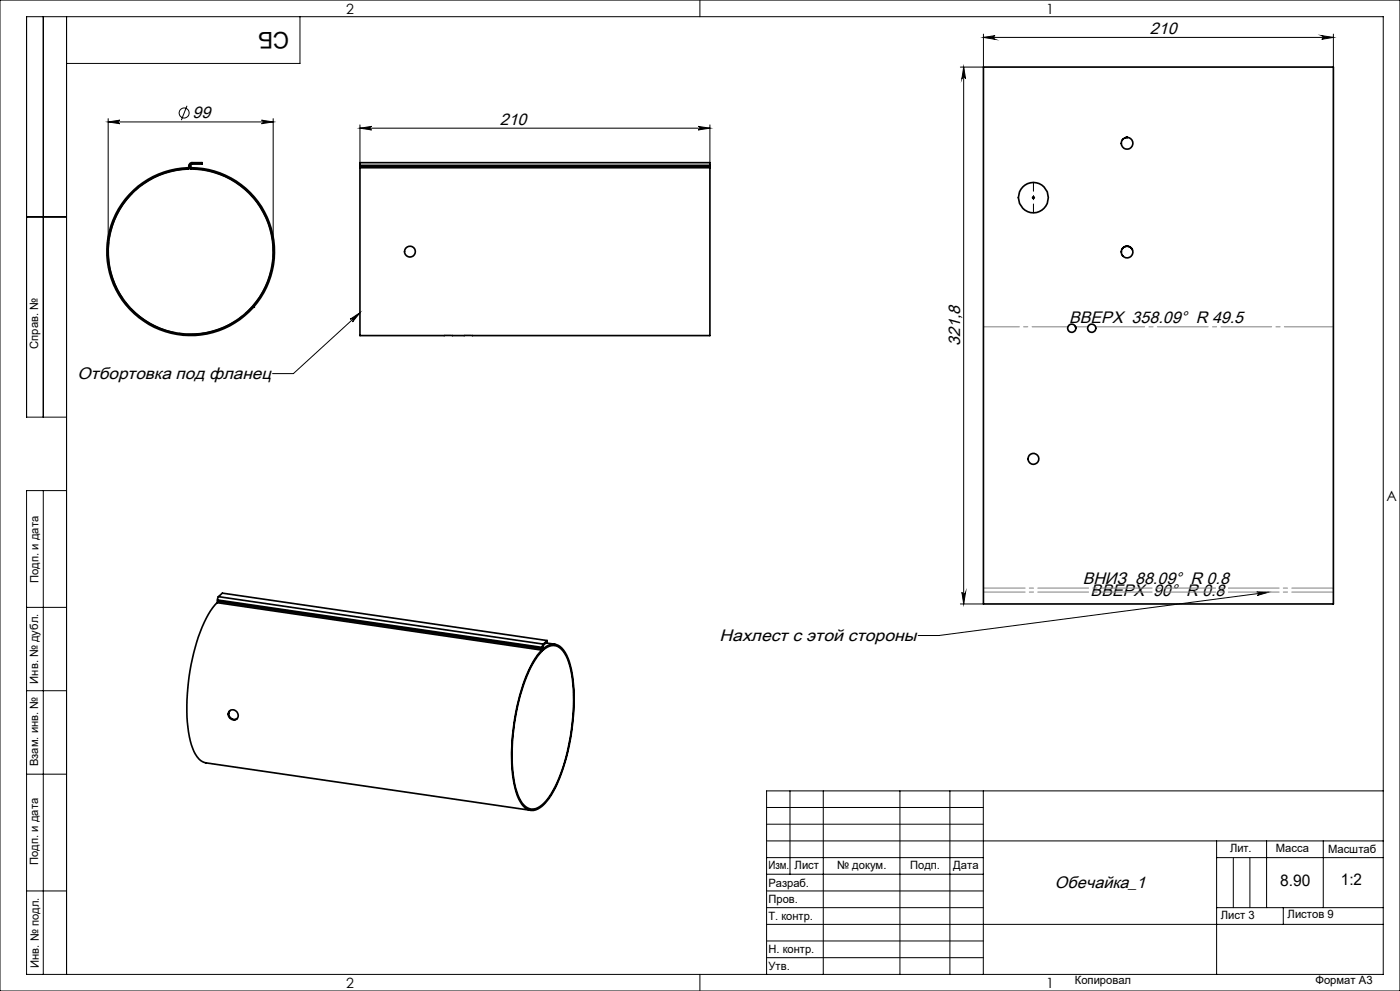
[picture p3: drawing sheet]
<svg xmlns="http://www.w3.org/2000/svg" width="420mm" height="297mm" viewBox="0 0 420 297" stroke-linecap="round" stroke-linejoin="round" font-family="sans-serif">
<g fill="none" stroke="#000" stroke-width=".3">
<path d="M0 0h420v297h-420zM13 5v120M20 5v287M90 5v14h-70M210 0v5M295 11.2l3.5-.5a.55 .55 0 0 0-.5 .5 .55 .55 0 0 0 .5 .6zM295 10.2v9.9M295 11.2h105M396.5 10.7l3.5 .5-3.5 .6a.55 .55 0 0 0 .5-.6 .55 .55 0 0 0-.5-.5zM400 10.2v9.9M32.5 35.6v39.8M32.5 36.5h49.5"/>
<path d="M32.5 36.5l3.4-.5a.53 .53 0 0 0-.5 .5 .53 .53 0 0 0 .5 .6zM56.1 31.7l-1.7 4.3M78.5 36l3.5 .5-3.5 .6a.53 .53 0 0 0 .5-.6 .53 .53 0 0 0-.5-.5zM82 35.6v39.8M108 38.4l3.5-.5a.53 .53 0 0 0-.5 .5 .53 .53 0 0 0 .5 .5zM108 37.4v11.4M108 38.4h105M209.5 37.9l3.5 .5-3.5 .5a.53 .53 0 0 0 .5-.5 .53 .53 0 0 0-.5-.5zM213 37.4v11.4M288.1 20.1h6.9M289.1 20.1l.6 3.5a.55 .55 0 0 0-.6-.5 .55 .55 0 0 0-.5 .5zM289.1 20.1v160.9"/>
<path d="M309.5 59.2h1M309.7 58.9l.7 .7M310 58.7v1M310.4 58.9l-.7 .7M8 65h12M105.1 95.7l2.9-2-2.2 2.8a.54 .54 0 0 0 0-.8 .54 .54 0 0 0-.7 0zM108 93.7l-20 18.3h-6.2M20 125h-12v-120h407v287h-407v-145h12M13 147v145M288.6 177.5a.55 .55 0 0 0 .5 .5 .55 .55 0 0 0 .6-.5l-.6 3.5zM377 177.4l3.6 .1-3.4 1a.55 .55 0 0 0 .4-.6 .55 .55 0 0 0-.6-.5zM380.6 177.5l-98.9 13h-6.3"/>
<path d="M8 182h12M288.1 181h6.9M8 207h12M8 232h12M237 237v25M247 237v55M270 237v55M285 237v55M295 237v55M415 237h-185v55M230 257h65M230 242h65"/>
<path d="M230 247h65M230 252h185M365 252v40M365 257h50M370 257v15M375 257v15M380 252v20M397 252v20M8 267h12M230 262h65M230 267h65M230 272h65"/>
<path d="M230 277h185M365 272h50M385 272v5M210 292v5M230 282h65M230 287h65"/>
<circle cx="55.3" cy="33.9" r="1.51"/>
</g>
<path d="M80.9 68.2a24.7 24.7 0 0 0-41.5-10 24.7 24.7 0 0 0 11.3 41.1 24.7 24.7 0 0 0 30.6-29.8l-.4-1.3" fill="none" stroke="#000" stroke-width=".35" stroke-dasharray="15.2 1.3 1.3 1.3" stroke-dashoffset="6.1" stroke-linecap="butt"/>
<path d="M310 54.7v9.1" fill="none" stroke="#000" stroke-width=".3" stroke-dasharray="15.2 1.3 1.3 1.3" stroke-dashoffset="12.6"/>
<path d="M295 176.2h105M295 177.4h105" fill="none" stroke="#808080" stroke-width=".3" stroke-dasharray="15.2 1.3 1.3 1.3" stroke-dashoffset="2.7"/>
<path d="M295 97.9h25.4" fill="none" stroke="#808080" stroke-width=".3" stroke-dasharray="15.2 1.3 1.3 1.3" stroke-dashoffset="4.5"/>
<path d="M322.7 97.9h3.7" fill="none" stroke="#808080" stroke-width=".3" stroke-dasharray="15.2 1.3 1.3 1.3"/>
<path d="M328.7 97.9h71.3" fill="none" stroke="#808080" stroke-width=".3" stroke-dasharray="15.2 1.3 1.3 1.3" stroke-dashoffset=".5"/>
<g fill="#000">
<path d="M105.1 95.7l2.9-2-2.2 2.8a.54 .54 0 0 0 0-.8 .54 .54 0 0 0-.7 0zM377 177.4l3.6 .1-3.4 1a.55 .55 0 0 0 .4-.6 .55 .55 0 0 0-.6-.5z"/>
<path d="M396.5 10.7l3.5 .5-3.5 .6a.55 .55 0 0 0 .5-.6 .55 .55 0 0 0-.5-.5zM295 11.2l3.5-.5a.55 .55 0 0 0-.5 .5 .55 .55 0 0 0 .5 .6z"/>
<path d="M32.5 36.5l3.4-.5a.53 .53 0 0 0-.5 .5 .53 .53 0 0 0 .5 .6zM78.5 36l3.5 .5-3.5 .6a.53 .53 0 0 0 .5-.6 .53 .53 0 0 0-.5-.5z"/>
<path d="M209.5 37.9l3.5 .5-3.5 .5a.53 .53 0 0 0 .5-.5 .53 .53 0 0 0-.5-.5zM108 38.4l3.5-.5a.53 .53 0 0 0-.5 .5 .53 .53 0 0 0 .5 .5z"/>
<path d="M288.6 177.5a.55 .55 0 0 0 .5 .5 .55 .55 0 0 0 .6-.5l-.6 3.5zM289.1 20.1l.6 3.5a.55 .55 0 0 0-.6-.5 .55 .55 0 0 0-.5 .5z"/>
</g>
<g fill="none" stroke="#000" stroke-width=".5">
<path d="M295 20.1h105v160.9h-105zM56.4 50.3a25.2 25.2 0 0 0-21.3 37.1 25.2 25.2 0 0 0 42.7 2.4 25.2 25.2 0 0 0-17-39.3l-3.6-.2v.4a24.7 24.7 0 0 1 21.9 36.3 24.7 24.7 0 0 1-42.3 2.3 24.7 24.7 0 0 1 17.8-38.5l1.8-.1M56.4 50.3v.4M56.8 49.9l-.4 .4M56.8 49.9h.3M56.8 49.6h.3M56.8 49.6v.3M57.1 49.9a.73 .73 0 0 1-.7 .8M57.1 49.6v.3M57.5 48.8a.78 .78 0 0 0-.7 .8M57.5 49.2l-.4 .4M57.5 48.8v.4"/>
<path d="M57.5 48.8h3.1v.4h-3.1M108 50.3v50.3h105v-50.3M108 49.9v.4M108 49.6v-.8h105v.8M108 49.9h105M108 49.6h105M108 50.3h105M108 49.6v.3M213 49.9v.4M213 49.6v.3M336.4 42.9v.1M336.9 41.7l-.2 .2"/>
<path d="M338.1 41.2l-.5 .1M338.1 41.2h.2M336.4 75.3v.3M336.7 74.6a1.74 1.74 0 0 1 3 .3M336.7 76.6l.1 .1M76 92.1h.1M322.6 97.9l.2 .5M65.3 179.8l97.4 14.2M65.3 179.8v.3M65.5 178.8l-.2 1M65.5 178.8l97.5 14.2M65.5 178.8l1.2-1 97.4 14.2"/>
<path d="M65.1 180.6a35.4 35.4 0 0 0-7.4 16.8 56.1 56.1 0 0 0-.3 25.8 7 7 0 0 0 4.4 5.4l97.4 14.2M65.1 180.6l97.4 14.2M65.3 180.1l-.2 .5M65.3 180.1l97.4 14.2M162.5 194.8l.1 .4M162.7 194.3l-.2 .5M162.7 194v.3M162.7 194.9h.1M162.8 194.5v.1M162.8 194.6a3.9 3.9 0 0 1 6.7 .9 31.2 31.2 0 0 1 2.7 16 59.6 59.6 0 0 1-6.9 26.8 8.6 8.6 0 0 1-5.3 4.6 4.7 4.7 0 0 1-4.4-3.5 38 38 0 0 1-2-17.1 56.8 56.8 0 0 1 6.9-25l2-2.5M162.8 194.9a3.8 3.8 0 0 1 6.6 .9 30.8 30.8 0 0 1 2.6 15.8 58.1 58.1 0 0 1-6.7 26.4 8.2 8.2 0 0 1-5.2 4.5 4.6 4.6 0 0 1-4.4-3.4 37.6 37.6 0 0 1-2-16.9 55.5 55.5 0 0 1 6.9-24.5l2-2.5M162.8 194.2l-.2 1"/>
<path d="M162.8 193.9v.3M162.8 194.6v.3M162.8 193.9l-.1 .1M162.8 194.2l-.1 .1M163 193l-.3 1M163 193.4l-.2 .5M163 193v.4M163.8 192.7l2.7 .4M164.1 192v.4l-1.1 1M164.1 192l-1.1 1M68.8 213.1a1.57 1.57 0 0 1 2.4 .4 1.57 1.57 0 0 1-.7 2.3 1.69 1.69 0 0 1-1.7-.8 1.69 1.69 0 0 1 0-1.9zM68.9 213a1.62 1.62 0 0 0 .2 2.1 1.62 1.62 0 0 0 2.1 .2"/>
<circle cx="310" cy="59.2" r="4.5"/>
<circle cx="338.1" cy="42.9" r="1.75"/>
<circle cx="123" cy="75.4" r="1.63"/>
<circle cx="338.1" cy="75.5" r="1.75"/>
<circle cx="321.5" cy="98.4" r="1.23"/>
<circle cx="327.5" cy="98.4" r="1.23"/>
<circle cx="310" cy="137.5" r="1.62"/>
</g>
<text font-size="6.9" x="86.8" y="9.5" transform="rotate(-180 86.8 9.5)">СБ</text>
<g font-size="5">
<text x="345" y="10.1">210</text>
<text x="57.7" y="35.4">99</text>
<text x="149.9" y="37.3">210</text>
<text x="320.8" y="96.9">ВВЕРХ 358.09° R 49.5</text>
<text x="288.1" y="103.6" transform="rotate(-90 288.1 103.6)">321,8</text>
<text x="23.3" y="113.6">Отбортовка под фланец</text>
<text x="324.8" y="175">ВНИЗ 88.09° R 0.8</text>
<text x="327.2" y="178.6">ВВЕРХ 90° R 0.8</text>
<text x="215.9" y="192.1">Нахлест с этой стороны</text>
<text x="316.5" y="266.1">Обечайка_1</text>
</g>
<g font-size="4.8">
<text x="384" y="265.6">8.90</text>
<text x="402.3" y="265.3">1:2</text>
</g>
<g font-size="4.2">
<text x="103.8" y="4.2">2</text>
<text x="313.8" y="4.2">1</text>
<text x="415.9" y="150.2">A</text>
<text x="103.8" y="296.2">2</text>
<text x="313.8" y="296.2">1</text>
</g>
<g font-size="3.4">
<text x="11.5" y="104.5" transform="rotate(-90 11.5 104.5)">Справ. №</text>
<text x="11.6" y="174.7" transform="rotate(-90 11.6 174.7)">Подп. и дата</text>
<text x="11.4" y="204.9" transform="rotate(-90 11.4 204.9)">Инв. № дубл.</text>
<text x="11.4" y="229.6" transform="rotate(-90 11.4 229.6)">Взам. инв. №</text>
<text x="369" y="255.5">Лит.</text>
<text x="382.8" y="255.5">Масса</text>
<text x="398.4" y="255.6">Масштаб</text>
<text x="11.4" y="259.2" transform="rotate(-90 11.4 259.2)">Подп. и дата</text>
<text x="230.5" y="260.5">Изм.</text>
<text x="238.4" y="260.4">Лист</text>
<text x="251.1" y="260.4">№ докум.</text>
<text x="273" y="260.4">Подп.</text>
<text x="286" y="260.4">Дата</text>
<text x="230.5" y="265.7">Разраб.</text>
<text x="230.5" y="275.7">Т. контр.</text>
<text x="230.6" y="270.7">Пров.</text>
<text x="366.2" y="275.3">Лист 3</text>
<text x="386.3" y="275.2">Листов 9</text>
<text x="230.6" y="285.7">Н. контр.</text>
<text x="11.6" y="290" transform="rotate(-90 11.6 290)">Инв. № подл.</text>
<text x="230.6" y="290.7">Утв.</text>
<text x="322.5" y="295">Копировал</text>
<text x="394.6" y="295">Формат А3</text>
</g>
</svg>
